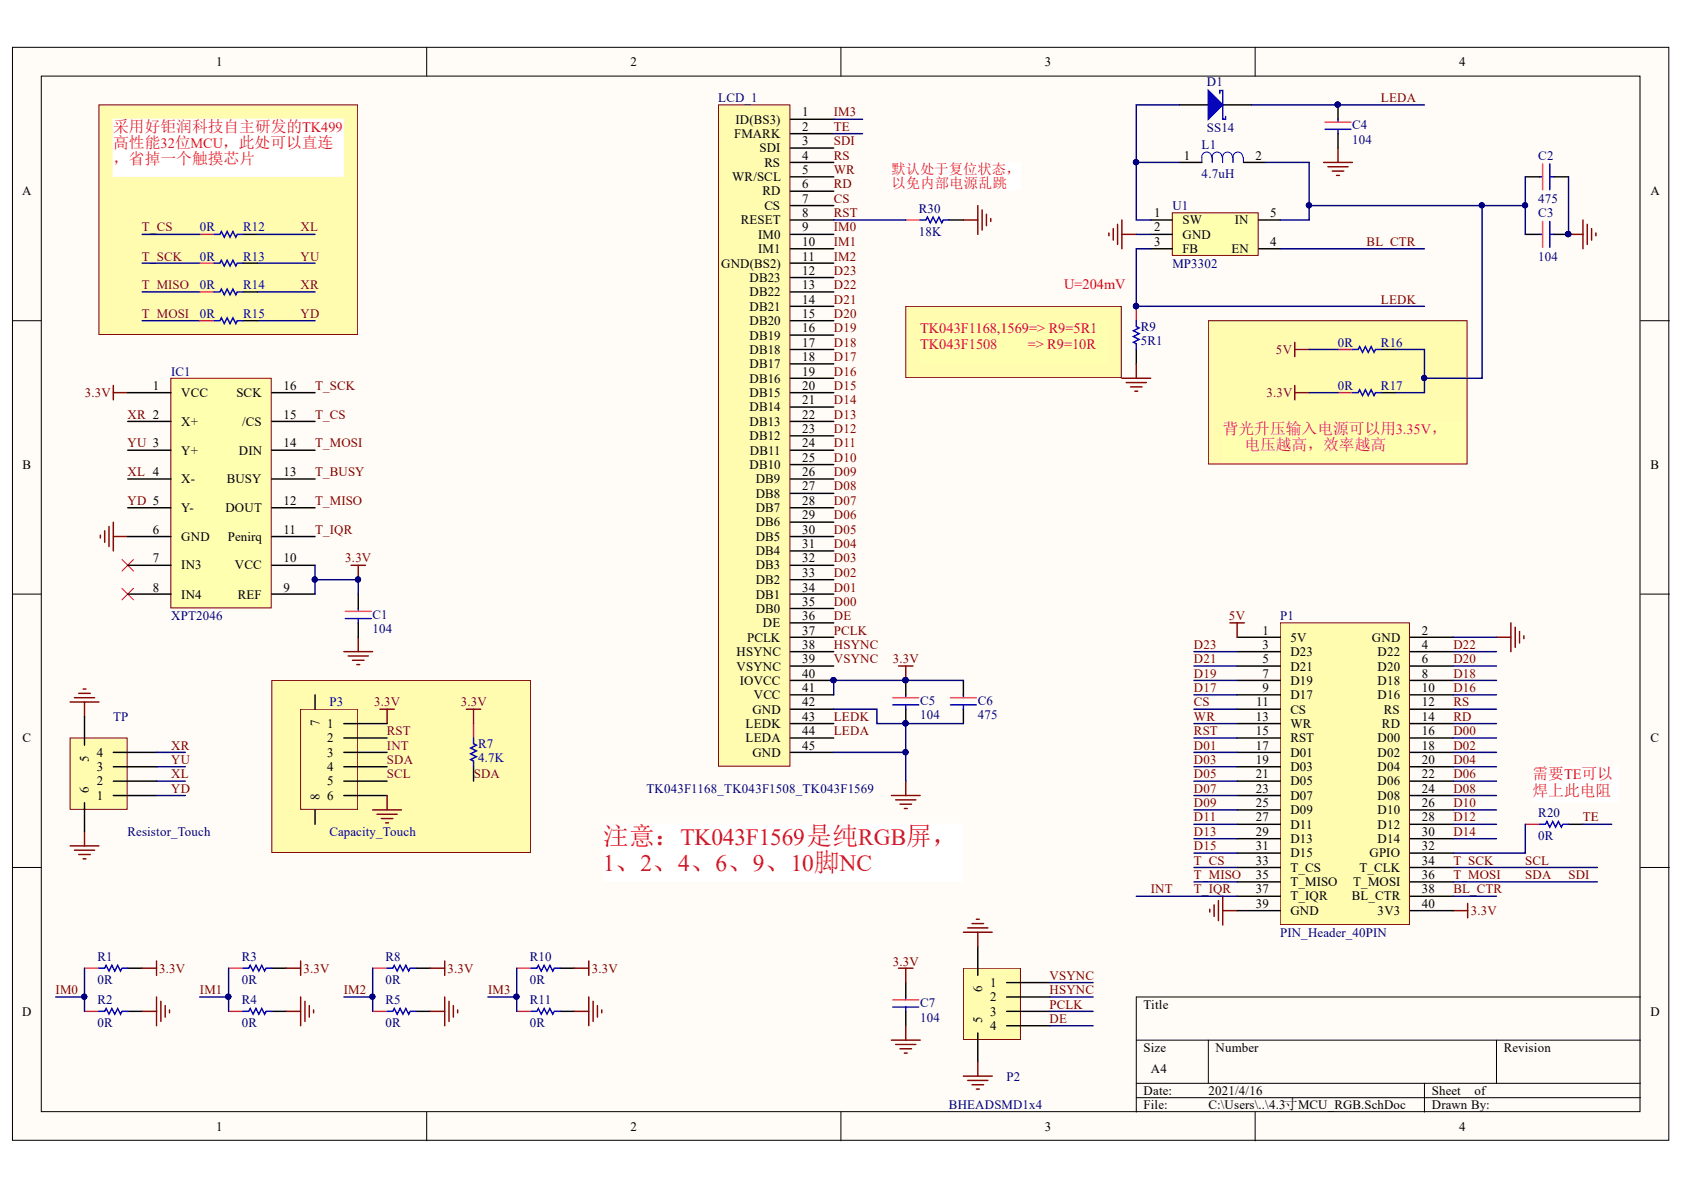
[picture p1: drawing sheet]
# Altium project 4.3寸MCU_RGB.PrjPCB
1 sheet, 34 parts. Net scope: global (net labels, ports and power ports of the same name join across sheets).
Board file: 4.3寸MCU_RGB.PcbDoc

## Sheet 4.3寸MCU_RGB.SchDoc
size A4

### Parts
C1  104  [C0603-1]
C2  475  [C0603-2]
C3  104  [C0603-1]
C4  104  [C0603-2]
C5  104  [C0603-1]
C6  475  [C0603-2]
C7  104  [C0603-1]
D1  SS14  [SOD123]
IC1  XPT2046  [SOT403-1]
L1  4.7uH  [L1206]
LCD_1  TK043F1168_TK043F1508_TK043F1569  [TFT_KGM1066A0]
P1  PIN_Header_40PIN  [P_Head_2x20]
P2  BHEADSMD1x4  [BHEADSMD1x4]
P3  Capacity_Touch  [TP_Cap_4.3inch]
R1  0R  [R0603]
R2  0R  [R0603]
R3  0R  [R0603]
R4  0R  [R0603]
R5  0R  [R0603]
R7  4.7K  [R0603]
R8  0R  [R0603]
R9  5R1  [R0603]
R10  0R  [R0603]
R11  0R  [R0603]
R12  0R  [R0402]
R13  0R  [R0402]
R14  0R  [R0402]
R15  0R  [R0402]
R16  0R  [R0603]
R17  0R  [R0603]
R20  0R  [R0603]
R30  18K  [R0603]
TP  Resistor_Touch  [TP_5.0inch]
U1  MP3302  [SOT23-5]

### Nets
3.3V: C1.1 C5.1 C6.1 C7.1 IC1.1(VCC) IC1.9(REF) IC1.10(VCC) LCD_1.40(IOVCC) LCD_1.41(VCC) P1.40(3V3) P3.1 R1.2 R3.2 R7.1 R8.2 R10.2 R17.1
5V: P1.1(5V) R16.1
GND: C1.2 C2.2 C3.2 C4.2 C5.2 C6.2 C7.2 IC1.6(GND) LCD_1.42(GND) LCD_1.45(GND) P1.2(GND) P1.39(GND) P2.5 P2.6 P3.6 R2.2 R4.2 R5.2 R9.2 R11.2 R30.2 TP.5 TP.6 U1.2(GND)
BL_CTR: P1.38(BL_CTR) U1.4(EN)
CS: LCD_1.7(CS) P1.11(CS)
D00: LCD_1.35(DB0) P1.16(D00)
D01: LCD_1.34(DB1) P1.17(D01)
D02: LCD_1.33(DB2) P1.18(D02)
D03: LCD_1.32(DB3) P1.19(D03)
D04: LCD_1.31(DB4) P1.20(D04)
D05: LCD_1.30(DB5) P1.21(D05)
D06: LCD_1.29(DB6) P1.22(D06)
D07: LCD_1.28(DB7) P1.23(D07)
D08: LCD_1.27(DB8) P1.24(D08)
D09: LCD_1.26(DB9) P1.25(D09)
D10: LCD_1.25(DB10) P1.26(D10)
D11: LCD_1.24(DB11) P1.27(D11)
D12: LCD_1.23(DB12) P1.28(D12)
D13: LCD_1.22(DB13) P1.29(D13)
D14: LCD_1.21(DB14) P1.30(D14)
D15: LCD_1.20(DB15) P1.31(D15)
D16: LCD_1.19(DB16) P1.10(D16)
D17: LCD_1.18(DB17) P1.9(D17)
D18: LCD_1.17(DB18) P1.8(D18)
D19: LCD_1.16(DB19) P1.7(D19)
D20: LCD_1.15(DB20) P1.6(D20)
D21: LCD_1.14(DB21) P1.5(D21)
D22: LCD_1.13(DB22) P1.4(D22)
D23: LCD_1.12(DB23) P1.3(D23)
DE: LCD_1.36(DE) P2.4
HSYNC: LCD_1.38(HSYNC) P2.2
IM0: LCD_1.9(IM0) R1.1 R2.1
IM1: LCD_1.10(IM1) R3.1 R4.1
IM2: LCD_1.11(GND(BS2)) R5.1 R8.1
IM3: LCD_1.1(ID(BS3)) R10.1 R11.1
INT: IC1.11(Penirq) P1.37(T_IQR) P3.3  [also labelled T_IQR]
LEDA: C4.1 D1.2(K) LCD_1.44(LEDA)
LEDK: LCD_1.43(LEDK) R9.1 U1.3(FB)
PCLK: LCD_1.37(PCLK) P2.3
RD: LCD_1.6(RD) P1.14(RD)
RS: LCD_1.4(RS) P1.12(RS)
RST: LCD_1.8(RESET) P1.15(RST) P3.2 R30.1
SCL: IC1.16(SCK) P1.34(T_CLK) P3.5 R13.1  [also labelled T_SCK]
SDA: IC1.14(DIN) LCD_1.3(SDI) P1.36(T_MOSI) P3.4 R7.2 R15.1  [also labelled SDI, T_MOSI]
T_BUSY: IC1.13(BUSY)
T_CS: IC1.15(/CS) P1.33(T_CS) R12.1
T_MISO: IC1.12(DOUT) P1.35(T_MISO) R14.1
TE: LCD_1.2(FMARK) R20.2
VSYNC: LCD_1.39(VSYNC) P2.1
WR: LCD_1.5(WR/SCL) P1.13(WR)
XL: IC1.4(X-) R12.2 TP.2
XR: IC1.2(X+) R14.2 TP.4
YD: IC1.5(Y-) R15.2 TP.1
YU: IC1.3(Y+) R13.2 TP.3
NetC2_1: C2.1 C3.1 L1.2 R16.2 R17.2 U1.5(IN)
NetD1_1: D1.1(A) L1.1 U1.1(SW)
NetP1_32: P1.32(GPIO) R20.1

Not connected (* = marked no-connect by the designer): IC1 7(IN3)* 8(IN4)*; P3 7 8

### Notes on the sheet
- 采用好钜润科技自主研发的TK499高性能32位MCU，此处可以直连，省掉一个触摸芯片
- (near R30) 默认处于复位状态，以免内部电源乱跳
- (near R9) U=204mV
- (near R9) TK043F1168,1569=> R9=5R1
  TK043F1508         => R9=10R
- (near R17) 背光升压输入电源可以用3.35V，            电压越高，效率越高
- (near R20) 需要TE可以
  焊上此电阻
- 注意：TK043F1569是纯RGB屏，1、2、4、6、9、10脚NC
